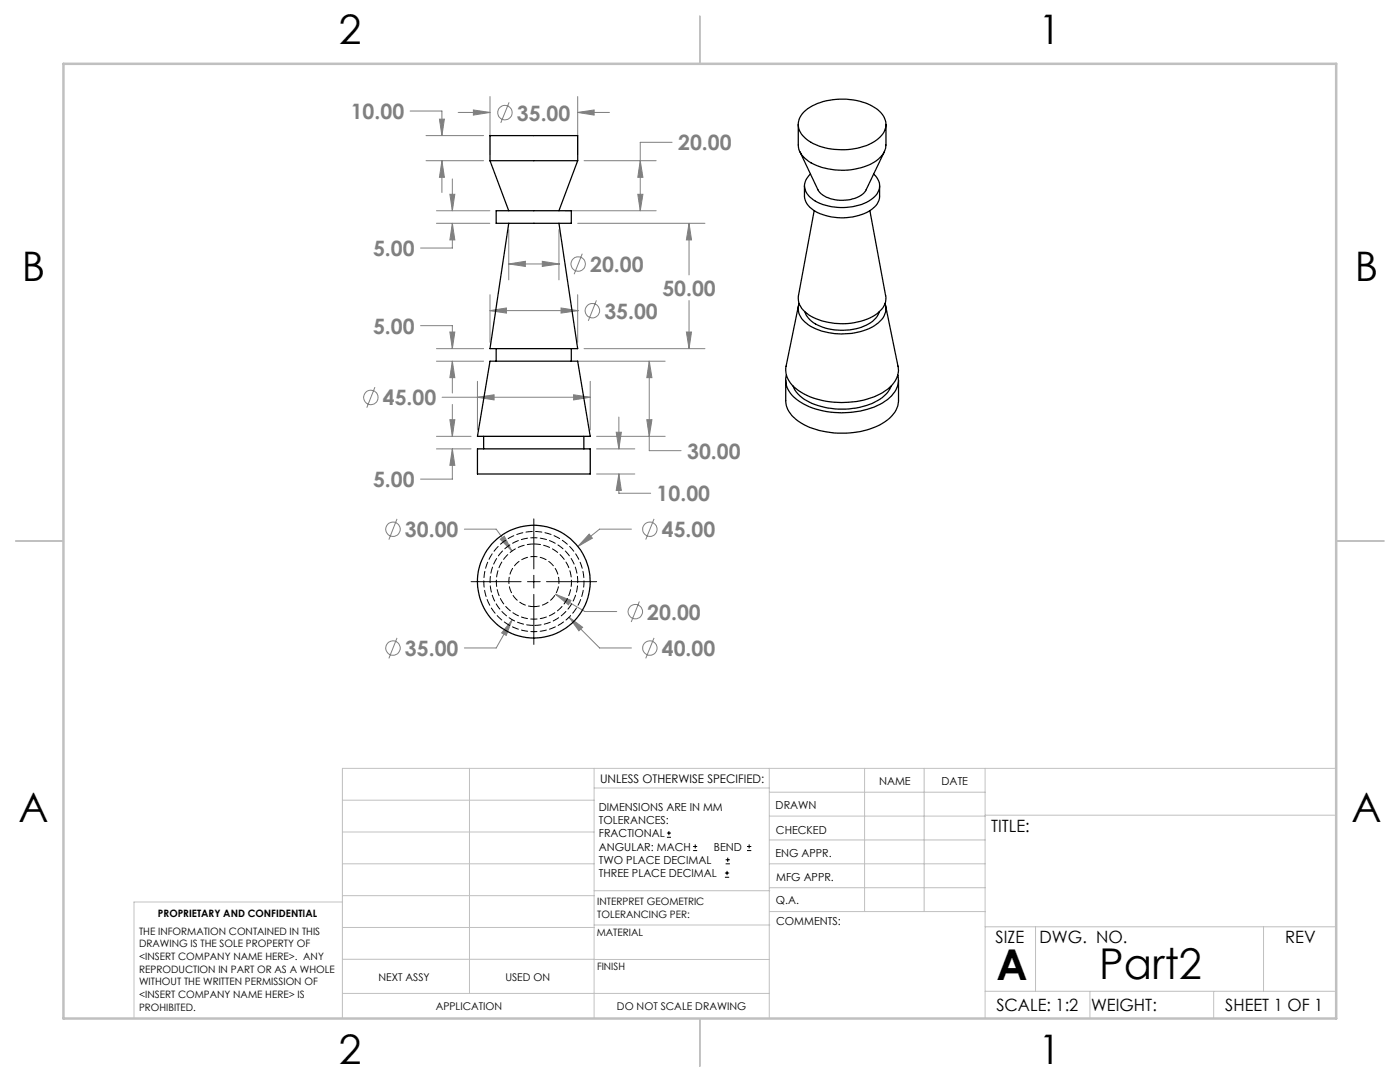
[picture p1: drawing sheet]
<svg xmlns="http://www.w3.org/2000/svg" width="279mm" height="216mm" viewBox="0 0 279 216" stroke-linecap="round" stroke-linejoin="round" font-family="sans-serif">
<g fill="none" stroke="#808080" stroke-width=".2">
<path d="M97.8 19.3v11.5M115.3 19.3v11.5M81.8 22.2h6.4v4.9M85 27.1h11.5M85 32.1h11.5M87.7 23.8h1l-.5 3.3zM88.2 32.1v6.3M88.2 32.1l.5 3.3h-1zM89.8 38.8h1l-.5 3.3zM90.3 35.7v6.4M91.4 22.4h6.4M94.5 21.9l3.3 .5-3.3 .6z"/>
<path d="M101.6 20.4l-1.7 4.1M115.3 22.4h6.3M115.3 22.4l3.3-.5v1.1zM116.6 32.1h14.4M127.3 38.8h1l-.5 3.3zM127.8 32.1l.5 3.3h-1zM134.1 28.4h-6.3v13.7M87.1 44.6h10.7M87.1 42.1h10.7M90.3 44.6v4.9h-6.4M90.3 44.6l.5 3.3h-1zM97.8 58.8v9.5"/>
<path d="M101.5 45.8v10M101.5 52.7h10.2M101.5 52.7l3.3-.6v1.1zM108.2 52.1l3.3 .6-3.3 .5zM111.5 45.8v10M112.8 42.1h18.2M115.3 44.6h25.4M115.3 58.8v9.5M116.2 50.6l-1.6 4.1M119 59.9l-1.6 4.1M137.5 44.6v10.3M137.5 60v9.6"/>
<path d="M137.5 44.6l.5 3.3h-1zM74.8 77.3l-1.6 4.1M83.9 65h6.4v4.6M87.1 72.1h9.4M87.1 69.6h9.4M88.2 79.3h29.6M89.8 66.3h1l-.5 3.3zM90.3 72.1v6.3M90.3 72.1l.5 3.3h-1zM95.3 76.1v9.7M95.3 79.3l3.3-.5v1zM97.8 62h17.5"/>
<path d="M97.8 62l3.3-.5v1zM112 61.5l3.3 .5-3.3 .5zM114.5 78.8l3.3 .5-3.3 .5zM115.3 62h.1M115.3 72.1h17.5M116.6 69.6h24.1M117.8 76.1v9.7M129.6 72.1v17.8h6.3M129.6 72.1l.5 3.3h-1zM137 66.3h1l-.5 3.3zM87.1 89.6h6.9M87.1 87.1h6.9"/>
<path d="M89.8 83.7h1l-.5 3.4zM90.3 89.6v6h-6.4M90.3 80.7v6.4M90.3 89.6l.5 3.3h-1zM119.1 94.6h7.6M119.1 89.6h7.6M119.1 87.1h13.7M123 86.3h1l-.5 3.3zM123.5 94.6v3.8h6.4M123.5 83.2v6.4M123.5 94.6l.5 3.3h-1zM129.1 83.7h1l-.5 3.4z"/>
<path d="M79.2 103.5l-1.6 4.2M92.7 105.6h6.3l3.2 4.4M99.8 107.6l.8-.6 1.6 3zM110.8 118.6l5.9 3.4h6.4M110.8 118.6l3.1 1.2-.4 .9zM117.6 106.6l.6 .8-2.9 1.6zM126 105.6h-6.3l-4.4 3.4M130.5 103.5l-1.6 4.2M79.2 127.3l-1.6 4.1M102.2 123.7l-3.2 5.6h-6.3M102.2 123.7l-1.2 3.1-.9-.5zM113.6 123.2l6.1 6.1h6.3"/>
<path d="M113.6 123.2l2.7 2-.8 .7zM127.6 120l-1.6 4.1M130.5 127.3l-1.6 4.1"/>
<circle cx="100.8" cy="22.5" r="1.44"/>
<circle cx="115.4" cy="52.7" r="1.45"/>
<circle cx="74" cy="79.3" r="1.44"/>
<circle cx="118.2" cy="62" r="1.45"/>
<circle cx="78.4" cy="105.6" r="1.44"/>
<circle cx="129.7" cy="105.6" r="1.43"/>
<circle cx="78.4" cy="129.3" r="1.44"/>
<circle cx="126.8" cy="122.1" r="1.44"/>
<circle cx="129.7" cy="129.3" r="1.43"/>
</g>
<g fill="none" stroke="#000" stroke-width=".2">
<path d="M94 116.1h10M105.3 116.1h2.5M106.5 103.5v10M106.5 114.8v2.5M106.5 118.6v10M109.1 116.1h10M133.1 167.1h.8M133.1 166.2h.8M133.5 165.8v.9M138.3 169.7h.8M138.3 168.9h.8M138.7 168.5v.8"/>
<path d="M144.7 175h.8M144.7 174.2h.8M144.8 172.4h.9M144.8 171.6h.9M145.1 173.8v.8M145.2 171.1v.9M149.1 169.7h.8M149.1 168.9h.8M149.5 168.5v.8"/>
</g>
<g fill="none" stroke="#c0c0c0" stroke-width=".2">
<path d="M68.3 159.7h50.3M93.7 153.3v44.9M118.6 153.3v49.9M118.6 157.2h34.9M153.5 153.3v49.9M153.5 158.1h43.1M172.5 153.3v28.6M184.4 153.3v28.6M196.6 153.3v49.9M266.7 153.3h-198.4v49.9M68.3 178.7h50.3M68.3 172.4h50.3"/>
<path d="M68.3 166h50.3M68.3 180h-41.6v23.2M118.6 177.7h35M153.5 167.6h43.1M153.5 162.8h43.1M153.5 172.4h43.1M153.5 177.1h43.1M196.6 162.7h70.1M68.3 198.2h85.2M68.3 191.4l85.2 .1M68.3 185.1h50.3M118.6 184.6h35"/>
<path d="M153.6 181.9h43M196.6 197.8h70.1M196.6 184.9h70.1M206.7 184.9v12.9M217.5 197.8v5.4M242.2 197.8v5.4M252.2 184.9v12.9"/>
</g>
<path d="M139.7 3.2v9.5M3.1 107.9h9.6M266.7 107.9h9.5M139.7 203.2v9.6" fill="none" stroke="#c0c0c0" stroke-width=".25"/>
<path d="M12.7 12.7h254v190.5h-254z" fill="none" stroke="#c0c0c0" stroke-width=".5"/>
<path d="M123.5 94.6l.5 3.3h-1zM123 86.3h1l-.5 3.3zM89.8 83.7h1l-.5 3.4zM90.3 89.6l.5 3.3h-1zM129.6 72.1l.5 3.3h-1zM129.1 83.7h1l-.5 3.4zM89.8 66.3h1l-.5 3.3zM90.3 72.1l.5 3.3h-1zM137 66.3h1l-.5 3.3zM137.5 44.6l.5 3.3h-1zM89.8 38.8h1l-.5 3.3zM90.3 44.6l.5 3.3h-1zM87.7 23.8h1l-.5 3.3zM88.2 32.1l.5 3.3h-1zM101.5 52.7l3.3-.6v1.1zM108.2 52.1l3.3 .6-3.3 .5zM97.8 62l3.3-.5v1zM112 61.5l3.3 .5-3.3 .5zM95.3 79.3l3.3-.5v1zM114.5 78.8l3.3 .5-3.3 .5zM94.5 21.9l3.3 .5-3.3 .6zM115.3 22.4l3.3-.5v1.1zM127.3 38.8h1l-.5 3.3zM127.8 32.1l.5 3.3h-1zM117.6 106.6l-2.3 2.4 2.9-1.6zM113.6 123.2l1.9 2.7 .8-.7zM102.2 123.7l-2.1 2.6 .9 .5zM99.8 107.6l2.4 2.4-1.6-3zM110.8 118.6l2.7 2.1 .4-.9z" fill="#808080"/>
<g fill="none" stroke="#000" stroke-width=".25">
<path d="M97.8 32.1h17.5M97.8 32.1v-5h17.5v5M97.8 32.1l3.7 10M115.3 32.1l-3.8 10M159.3 24.8v4.1a4.3 4.3 0 0 0 2.6 3.6 13.4 13.4 0 0 0 13-.4 4 4 0 0 0 1.9-3.2v-4.1M159.6 30.3l3.6 7.6a5.2 5.2 0 0 0 5 2.1 5.3 5.3 0 0 0 4.7-2.1l3.6-7.6M160.4 22.3a12.4 12.4 0 0 1 11.1-2.1 7 7 0 0 1 5.2 3.8 3.8 3.8 0 0 1-2.2 4.3 13.3 13.3 0 0 1-13.5-.5 3.4 3.4 0 0 1-.6-5.5zM160.5 37.1v2a4.4 4.4 0 0 0 3.7 3.7 11.3 11.3 0 0 0 10-1.2 3.3 3.3 0 0 0 1.3-2.5v-2M161.7 34.7a2.89 2.89 0 0 0 .3 4.9 11 11 0 0 0 12.2 0 2.91 2.91 0 0 0 .1-4.9M99 42.1h15v2.5h-15zM101.5 44.6l-3.7 25h17.5l-3.8-25M162.5 42l-3.2 17a4.2 4.2 0 0 0 2.6 4.1 13.4 13.4 0 0 0 13-.4 3.7 3.7 0 0 0 1.8-3.7l-3.1-17"/>
<path d="M97.8 72.1h17.5l2.5 15h-22.5zM99 69.6v2.5M114 69.6v2.5M156.8 75.9v4a5.4 5.4 0 0 0 3 4.5 17.3 17.3 0 0 0 16.8-.3 5.2 5.2 0 0 0 2.7-4.2v-4M157 74.9a4.7 4.7 0 0 0 2.3 5.1 17.2 17.2 0 0 0 15.7 1 6.5 6.5 0 0 0 4.2-4.5v-1.6M158.3 77a7.5 7.5 0 0 0 5.6 4.1 15.6 15.6 0 0 0 11.7-1.4 5.2 5.2 0 0 0 2.3-2.7M159.3 61l-2.4 12.1a5 5 0 0 0 2.9 5.1 17.4 17.4 0 0 0 16.3 .2 5.3 5.3 0 0 0 3.1-5.3l-2.5-12.1M159.5 60.6a3.7 3.7 0 0 0 1.9 4.3 13.3 13.3 0 0 0 13.5-.2 3.6 3.6 0 0 0 1.7-4.1M160.6 62.2a5.6 5.6 0 0 0 4.1 3.3 10.9 10.9 0 0 0 9.8-1.7l.5-.7 .5-.9M95.3 89.6h22.5v5h-22.5zM96.5 87.1v2.5M116.5 87.1v2.5"/>
<circle cx="106.5" cy="116.1" r="11.3"/>
</g>
<path d="M106.6 126a10 10 0 0 0 8.7-14.7 10 10 0 0 0-17.2-.7 10 10 0 0 0 7.7 15.4h.8" fill="none" stroke="#000" stroke-width=".2" stroke-dasharray="1.3 .6" stroke-dashoffset=".7"/>
<path d="M106.6 124.8a8.8 8.8 0 0 0 7.6-12.9 8.8 8.8 0 0 0-15-.6 8.8 8.8 0 0 0 6.7 13.5h.7" fill="none" stroke="#000" stroke-width=".2" stroke-dasharray="1.3 .6" stroke-dashoffset="-.2"/>
<path d="M106.6 108.5a7.5 7.5 0 0 1 6.5 11.1 7.5 7.5 0 0 1-12.8 .5 7.5 7.5 0 0 1 5.6-11.5l.7-.1" fill="none" stroke="#000" stroke-width=".2" stroke-dasharray="1.3 .6" stroke-dashoffset="-.1"/>
<path d="M106.6 121a5 5 0 0 0 4.4-7.3 5 5 0 0 0-8.6-.4 5 5 0 0 0 3.6 7.7h.6" fill="none" stroke="#000" stroke-width=".2" stroke-dasharray="1.3 .6" stroke-dashoffset=".2"/>
<g font-size="8.5">
<text x="198.9" y="195.5">A</text>
<text x="219.4" y="195.4">Part2</text>
</g>
<g font-size="8.1">
<text x="67.6" y="8.9">2</text>
<text x="207.3" y="8.9">1</text>
<text x="4.4" y="56.2">B</text>
<text x="270.4" y="56.2">B</text>
<text x="3.7" y="164.1">A</text>
<text x="269.7" y="164.1">A</text>
<text x="67.6" y="212.4">2</text>
<text x="207.3" y="212.4">1</text>
</g>
<g font-size="4.2" fill="#808080">
<text x="70" y="23.8">10.00</text>
<text x="103.2" y="24.1">35.00</text>
<text x="135.3" y="30">20.00</text>
<text x="74.5" y="51.1">5.00</text>
<text x="117.8" y="54.3">20.00</text>
<text x="132.2" y="59">50.00</text>
<text x="120.6" y="63.6">35.00</text>
<text x="74.5" y="66.6">5.00</text>
<text x="76.4" y="80.9">45.00</text>
<text x="137.1" y="91.5">30.00</text>
<text x="74.5" y="97.2">5.00</text>
<text x="131" y="100.1">10.00</text>
<text x="80.8" y="107.2">30.00</text>
<text x="132.1" y="107.2">45.00</text>
<text x="129.2" y="123.6">20.00</text>
<text x="80.8" y="130.9">35.00</text>
<text x="132.1" y="130.9">40.00</text>
</g>
<g font-size="3.4">
<text x="197.8" y="166">TITLE:</text>
<text x="198.7" y="188.1">SIZE</text>
<text x="207.5" y="188.1">DWG. NO.</text>
<text x="256.5" y="188.2">REV</text>
<text x="198.8" y="201.7">SCALE: 1:2</text>
<text x="217.7" y="201.8">WEIGHT:</text>
<text x="244.5" y="201.7">SHEET 1 OF 1</text>
</g>
<text font-size="2.4" x="119.8" y="156.2">UNLESS OTHERWISE SPECIFIED:</text>
<g font-size="2.2">
<text x="119.5" y="161.8">DIMENSIONS ARE IN MM</text>
<text x="154.8" y="161.4">DRAWN</text>
<text x="175.4" y="156.6">NAME</text>
<text x="187.9" y="156.7">DATE</text>
<text x="119.5" y="164.4">TOLERANCES:</text>
<text x="119.5" y="167.1">FRACTIONAL</text>
<text x="154.9" y="166.3">CHECKED</text>
<text x="119.5" y="169.7">ANGULAR: MACH</text>
<text x="119.5" y="172.4">TWO PLACE DECIMAL</text>
<text x="142.5" y="169.7">BEND</text>
<text x="154.8" y="171">ENG APPR.</text>
<text x="119.5" y="175">THREE PLACE DECIMAL</text>
<text x="154.9" y="175.7">MFG APPR.</text>
<text x="154.9" y="180.4">Q.A.</text>
<text x="154.9" y="184.6">COMMENTS:</text>
</g>
<g font-size="2.1">
<text x="75.5" y="195.7">NEXT ASSY</text>
<text x="100.9" y="195.7">USED ON</text>
<text x="86.9" y="201.5">APPLICATION</text>
<text x="123.1" y="201.6">DO NOT SCALE DRAWING</text>
</g>
<g font-size="2">
<text x="31.5" y="182.9">PROPRIETARY AND CONFIDENTIAL</text>
<text x="119.2" y="180.6">INTERPRET GEOMETRIC</text>
<text x="119.2" y="183.1">TOLERANCING PER:</text>
<text x="27.8" y="186.5">THE INFORMATION CONTAINED IN THIS</text>
<text x="27.8" y="189">DRAWING IS THE SOLE PROPERTY OF</text>
<text x="27.8" y="191.6">&lt;INSERT COMPANY NAME HERE&gt;. ANY</text>
<text x="119.1" y="186.7">MATERIAL</text>
<text x="27.8" y="194.1">REPRODUCTION IN PART OR AS A WHOLE</text>
<text x="27.8" y="196.6">WITHOUT THE WRITTEN PERMISSION OF</text>
<text x="119.1" y="193.5">FINISH</text>
<text x="27.8" y="199.1">&lt;INSERT COMPANY NAME HERE&gt; IS</text>
<text x="27.8" y="201.7">PROHIBITED.</text>
</g>
</svg>
